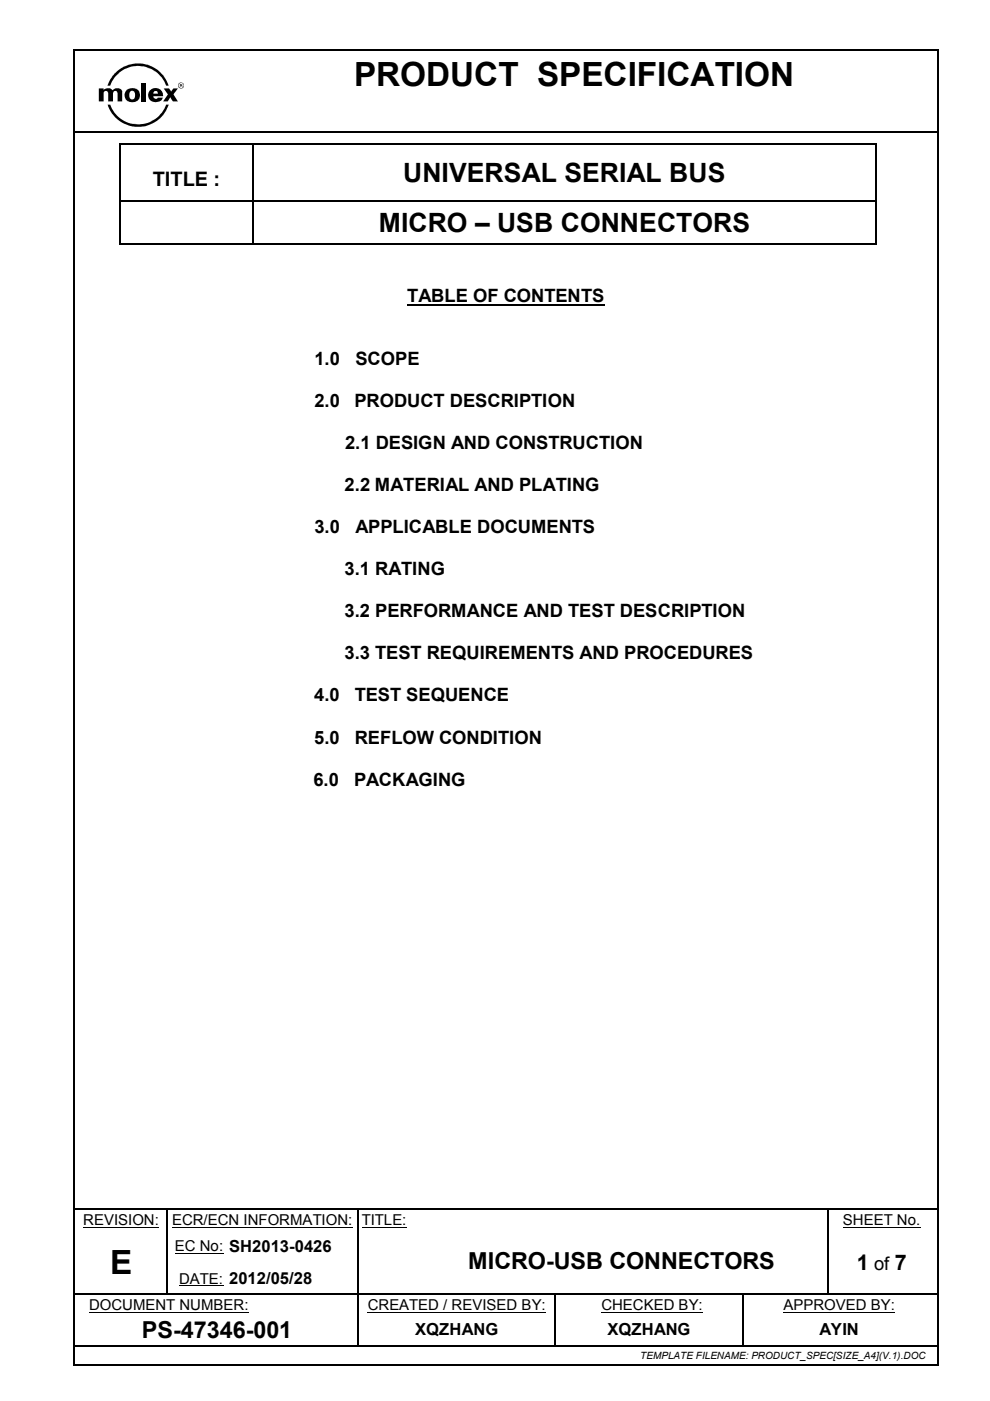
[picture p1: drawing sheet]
<svg xmlns="http://www.w3.org/2000/svg" width="210mm" height="297mm" viewBox="0 0 210 297" stroke-linecap="round" stroke-linejoin="round" font-family="sans-serif">
<g fill="none" stroke="#000" stroke-width=".34">
<path d="M15.7 10.7v278.6M15.9 10.5h182.7M198.8 10.7v278.6M15.9 27.9h182.7M15.9 256.4h19.3M35.5 256.4h40.4M76.2 256.4h11.8M88.3 256.4h87.2M175.8 256.4h22.4M76 279.1v6.1M117.7 279.1v6.1M15.9 285.4h59.9"/>
<path d="M15.9 289.5h182.7M76.2 285.4h41.4M117.9 285.4h39.5M157.7 285.4h40.5"/>
</g>
<path d="M17.7 260.2h16M18.9 278.2h33.8M36.5 260.2h38.3M37.1 265.7h10.2M38 272.6h9.3M76.7 260.2h9.5M78 278.2h37.7M127.5 278.2h21.5M166.1 278.2h23.7M178.7 260.2h16.5" fill="none" stroke="#000" stroke-width=".21"/>
<g fill="#000">
<path d="M15.5 10.3h.4v.4h-.4zM198.6 10.3h.4v.4h-.4zM25.3 30.5h.2v.2h-.2zM53.6 30.5h.2v.2h-.2zM185.6 30.5h.3v.2h-.3zM25.3 42.5h.2v.3h-.2zM25.3 51.6h.2v.3h-.2zM53.6 42.5h.2v.3h-.2zM53.6 51.6h.2v.3h-.2zM185.6 42.5h.3v.3h-.3zM185.6 51.6h.3v.3h-.3zM35.2 256.5h.2v.3h-.2z"/>
<path d="M35.2 256.2h.3v.3h-.3zM75.9 256.5h.2v.3h-.2zM75.9 256.2h.3v.3h-.3zM88 256.2h.3v.3h-.3zM175.5 256.5h.2v.3h-.2zM175.5 256.2h.3v.3h-.3zM198.2 256.2h.4v.3h-.4zM198.6 256.2v.3zM35.2 260.5h.2v.9h-.2zM35.2 267.4h.2v.9h-.2zM35.2 274.3h.2v.3h-.2zM47.3 274.3h.3v.3h-.3z"/>
<path d="M75.8 278.6h.4v.5h-.4zM75.9 260.5h.2v.9h-.2zM75.9 267.4h.2v.9h-.2zM75.9 274.3h.2v.5h-.2zM88 274.3h.2v.3h-.2zM117.6 278.6h.3v.5h-.3zM117.6 274.6h.3v.2h-.3zM117.6 274.3h.3v.3h-.3zM157.4 274.6h.2v.2h-.2zM157.4 274.3h.2v.3h-.2zM157.4 278.6h.2v.5h-.2zM175.5 260.5h.2v.9h-.2z"/>
<path d="M175.5 267.4h.2v.9h-.2zM175.5 274.3h.2v.3h-.2zM15.5 289.3h.4v.3h-.4zM75.8 285.2h.4v.4h-.4zM117.6 285.2h.3v.4h-.3zM157.4 285.2h.3v.4h-.3zM198.2 285.2h.4v.4h-.4zM198.5 285.2h.3v.4h-.3zM198.6 289.3h.4v.3h-.4z"/>
</g>
<g fill="none" stroke="#000" stroke-width=".25">
<path d="M25.4 30.7v11.8M25.5 30.6h28.1M53.7 30.7v11.8M53.8 30.6h131.8M185.8 30.7v11.8M25.4 42.8v8.8M25.5 42.7h28.1M25.5 51.7h28.1M53.7 42.8v8.8M53.8 42.7h131.8M53.8 51.7h131.8M185.8 42.8v8.8"/>
<path d="M35.3 256.8v3.7M76 256.8v3.7M175.6 256.8v3.7M15.9 274.4h19.3M35.3 261.4v6M35.3 268.3v6M35.4 274.4h11.9M47.6 274.4h28.3M76 261.4v6M76 268.3v6M76 274.8v3.8M76.1 274.4h11.9"/>
<path d="M88.2 274.4h29.4M117.7 274.8v3.8M117.9 274.4h39.5M157.5 274.8v3.8M157.5 279.1v6.1M157.6 274.4h17.9M175.6 261.4v6M175.6 268.3v6M175.7 274.4h22.9"/>
</g>
<g fill="#000">
<path d="M27.7 19.3a.66 .66 0 0 1 .7 .1 .66 .66 0 0 1 .3 .7 .7 .7 0 0 1-.7 1 .7 .7 0 0 1-.6-1zM26.9 19.1a1.56 1.56 0 0 0-.1 2.1 1.56 1.56 0 0 0 2 .3 1.52 1.52 0 0 0 .7-2 1.52 1.52 0 0 0-1.9-.7z" fill-rule="evenodd"/>
<path d="M24.4 15.5a6.8 6.8 0 0 1 11.4 2.7h-.6a6.3 6.3 0 0 0-5.9-4.2 6.3 6.3 0 0 0-5.9 4.2h-.6l.7-1.5z" fill-rule="evenodd"/>
<path d="M34.7 18.8h1.2l.4 .6 .4-.6h1l-.9 1.2 .9 1.5h-1l-.6-.9-.5 .9h-1l1-1.5z" fill-rule="evenodd"/>
<path d="M37.8 18.1a.61 .61 0 0 1 1.2 0 .61 .61 0 0 1-1.2 0zM37.8 18.1a.55 .55 0 0 0 1.1 0 .55 .55 0 0 0-1.1 0z" fill-rule="evenodd"/>
<path d="M38.3 17.9l.2 .1-.2 .1zM38.1 17.8v.6h.2v-.2l.4 .2-.1-.5z" fill-rule="evenodd"/>
<path d="M21 18.8h1v.2a1.31 1.31 0 0 1 1.9 .1l.7-.4h.6l.6 .4 .1 .2v2.2h-1v-1.8a.49 .49 0 0 0-.5-.4 .49 .49 0 0 0-.4 .4v1.8h-1.1v-1.8a.52 .52 0 0 0-.4-.4 .52 .52 0 0 0-.5 .3v1.9h-1z" fill-rule="evenodd"/>
<path d="M30 17.6h1v3.9h-1z" fill-rule="evenodd"/>
<path d="M31.9 19.1a1.54 1.54 0 0 0-.2 2 1.54 1.54 0 0 0 2 .4 1.08 1.08 0 0 0 .8-.8h-1.1a.5 .5 0 0 1-.5 .2 .5 .5 0 0 1-.4-.5h2.1a1.62 1.62 0 0 0-.9-1.6 1.62 1.62 0 0 0-1.8 .3zM32.7 19.3h.6l.2 .6h-1z" fill-rule="evenodd"/>
<path d="M22.8 22.2h.6a6.3 6.3 0 0 0 5.9 4.2 6.3 6.3 0 0 0 5.9-4.2h.6a6.6 6.6 0 0 1-6 4.6h-1.1a6.5 6.5 0 0 1-5.9-4.6z" fill-rule="evenodd"/>
</g>
<path d="M86.3 64.6h41.8" fill="none" stroke="#000" stroke-width=".42"/>
<g font-size="7.1">
<text x="75.1" y="18.2">PRODUCT SPECIFICATION</text>
<text x="23.3" y="270.1">E</text>
</g>
<g font-size="5.6">
<text x="85.5" y="38.6">UNIVERSAL SERIAL BUS</text>
<text x="80.3" y="49.2">MICRO – USB CONNECTORS</text>
</g>
<g font-size="5">
<text x="99.3" y="269">MICRO-USB CONNECTORS</text>
<text x="30.1" y="283.7">PS-47346-001</text>
</g>
<g font-size="4.6">
<text x="181.7" y="269.2">1</text>
<text x="189.7" y="269.2">7</text>
</g>
<text font-size="4.2" x="32.4" y="39.5">TITLE :</text>
<g font-size="3.9">
<text x="86.3" y="64">TABLE OF CONTENTS</text>
<text x="66.7" y="77.3">1.0</text>
<text x="75.4" y="77.3">SCOPE</text>
<text x="66.7" y="86.3">2.0</text>
<text x="75.1" y="86.3">PRODUCT DESCRIPTION</text>
<text x="73.2" y="95.2">2.1 DESIGN AND CONSTRUCTION</text>
<text x="73.1" y="104.1">2.2 MATERIAL AND PLATING</text>
<text x="66.7" y="113">3.0</text>
<text x="75.4" y="113">APPLICABLE DOCUMENTS</text>
<text x="73.1" y="122">3.1 RATING</text>
<text x="73.1" y="130.9">3.2 PERFORMANCE AND TEST DESCRIPTION</text>
<text x="73.1" y="139.8">3.3 TEST REQUIREMENTS AND PROCEDURES</text>
<text x="66.6" y="148.7">4.0</text>
<text x="75.2" y="148.7">TEST SEQUENCE</text>
<text x="66.6" y="157.6">5.0</text>
<text x="75.2" y="157.6">REFLOW CONDITION</text>
<text x="66.4" y="166.6">6.0</text>
<text x="75.1" y="166.6">PACKAGING</text>
<text x="185.3" y="269.2">of</text>
</g>
<g font-size="3.5">
<text x="88.1" y="283.1">XQZHANG</text>
<text x="128.8" y="283.1">XQZHANG</text>
<text x="173.7" y="283.1">AYIN</text>
</g>
<g font-size="3.2">
<text x="17.7" y="259.8">REVISION:</text>
<text x="36.5" y="259.8">ECR/ECN INFORMATION:</text>
<text x="76.7" y="259.8">TITLE:</text>
<text x="178.7" y="259.8">SHEET No.</text>
<text x="37.1" y="265.3">EC No: SH2013-0426</text>
<text x="38" y="272.2">DATE: 2012/05/28</text>
<text x="18.9" y="277.8">DOCUMENT NUMBER:</text>
<text x="78" y="277.8">CREATED / REVISED BY:</text>
<text x="127.5" y="277.8">CHECKED BY:</text>
<text x="166.1" y="277.8">APPROVED BY:</text>
</g>
<text font-size="2.1" x="135.8" y="288.1">TEMPLATE FILENAME: PRODUCT_SPEC[SIZE_A4](V.1).DOC</text>
</svg>
